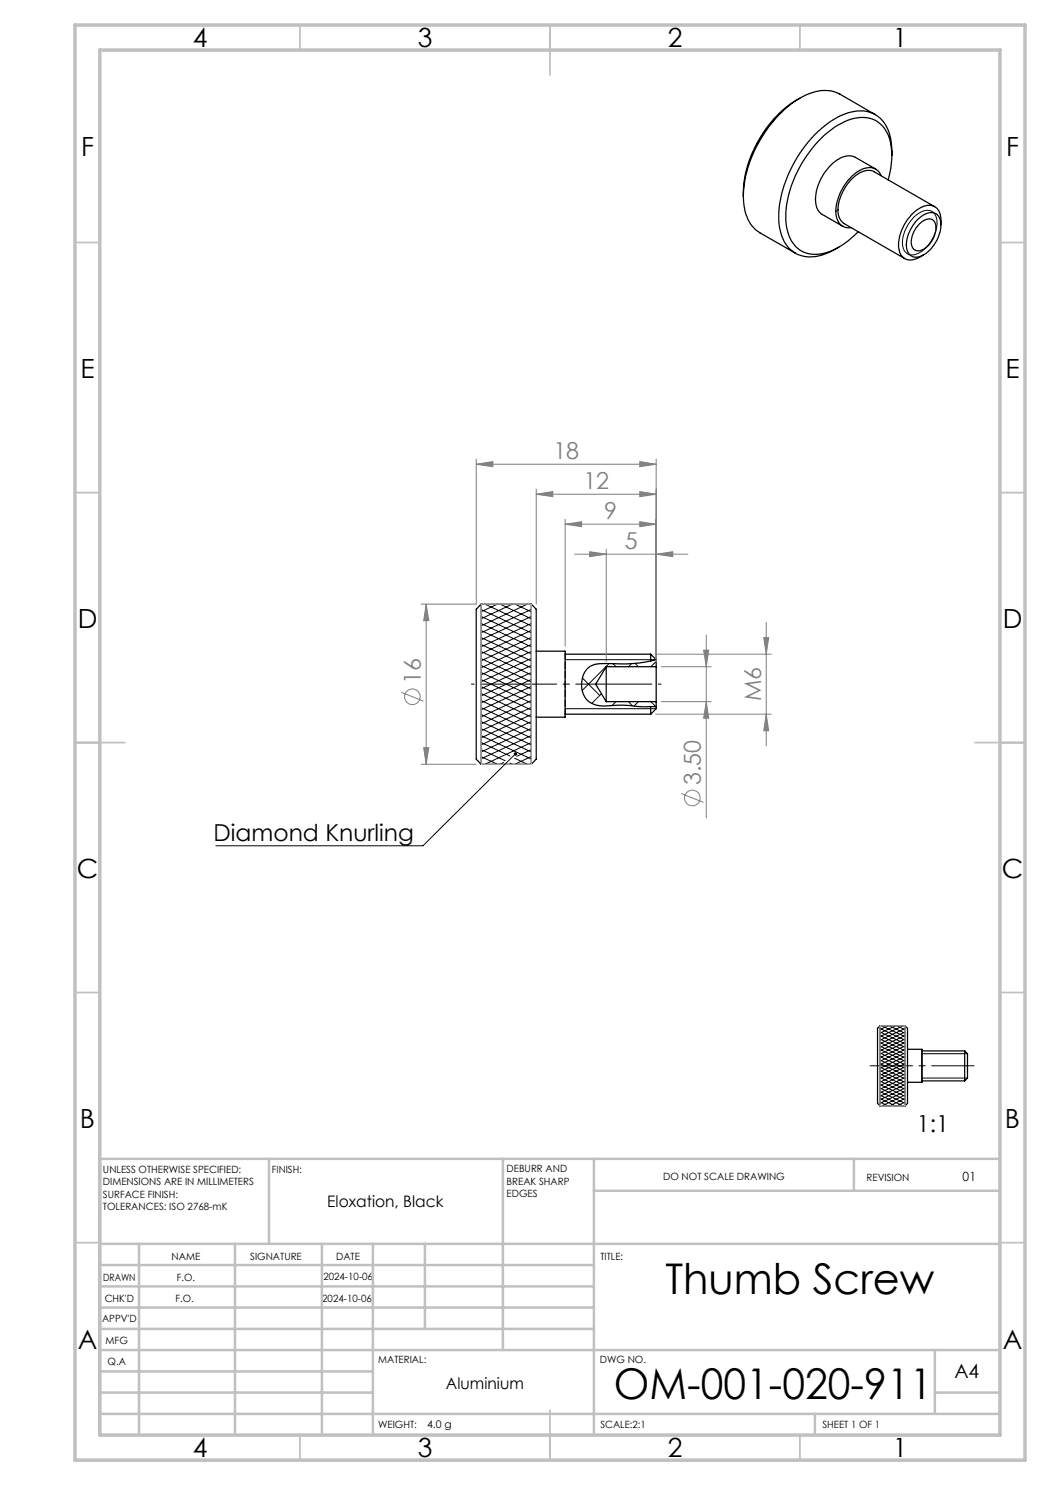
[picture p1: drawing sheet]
<svg xmlns="http://www.w3.org/2000/svg" width="210mm" height="297mm" viewBox="0 0 210 297" stroke-linecap="round" stroke-linejoin="round" font-family="sans-serif">
<g fill="none" stroke="#000" stroke-width=".2">
<path d="M182.6 43.6a3.4 3.4 0 0 1 3.7-1.3 3.2 3.2 0 0 1 .9 3.7 6.8 6.8 0 0 1-4.4 4.9 1.99 1.99 0 0 1-2.3-2.3 7.7 7.7 0 0 1 2.1-5zM96.2 138.7l10.1 4.7M96.2 137.3l10.1 4.7M96.2 135.9l10.1 4.7M96.2 134.5l10.1 4.7M96.2 133.1l10.1 4.7M96.2 131.7l10.1 4.7M96.2 130.3l10.1 4.7M96.2 128.9l10.1 4.7M96.2 127.5l10.1 4.7M96.2 126.1l10.1 4.7M96.2 124.7l10.1 4.7"/>
<path d="M96.2 123.3l10.1 4.7M96.2 121.9l10.1 4.7M96.5 120.8l-.3 .1M97 120.8l9.3 4.4M99.5 120.8l-3.3 1.5M100 120.8l6.3 3M102.5 120.8l-6.3 3M103 120.8l3.3 1.6M105.5 120.8l-9.3 4.4M106 120.8l.3 .2M106.3 121.9l-10.1 4.6M106.3 123.3l-10.1 4.6"/>
<path d="M106.3 124.7l-10.1 4.7M106.3 126.1l-10.1 4.6M106.3 127.5l-10.1 4.6M106.3 128.9l-10.1 4.7M106.3 130.3l-10.1 4.7M106.3 131.7l-10.1 4.6M106.3 133.1l-10.1 4.7M106.3 134.5l-10.1 4.7M106.3 135.9l-10.1 4.7M106.3 137.3l-10.1 4.7M106.3 138.7l-10.1 4.7M113 131.9h18.2"/>
<path d="M116.5 135.6l3.4 3.5M120.3 138.7l-1.9 2M121.8 132.7l-5.4 5.4M122.6 132.7l.6 .6M126.3 132.7l-.6 .6M127 132.7l.7 .6M131.2 132.3l-1 1M96.2 152.7l.3 .2M96.2 151.3l3.3 1.6M96.2 149.9l4.8 2.2M96.2 148.5l5.8 2.7M96.2 147.1l10.1 4.7"/>
<path d="M96.2 145.7l10.1 4.7M96.2 144.3l10.1 4.7M96.2 142.9l10.1 4.7M96.2 141.5l10.1 4.7M96.2 140.1l10.1 4.7M100.7 152.5l-.7 .4M102 152.6l.5 .3M102.9 151.7l2.6 1.2M103.1 150.8l-18.5 18.4h-41.4M106.3 140.1l-10.1 4.7M106.3 141.5l-10.1 4.7M106.3 142.9l-10.1 4.7"/>
<path d="M106.3 144.3l-10.1 4.7M106.3 145.7l-10.1 4.7M106.3 147.1l-10.1 4.7M106.3 148.5l-9.3 4.4M106.3 151.3l-3.3 1.6M106.3 152.7l-.3 .2M106.3 149.9l-3 1.4M113 141.7h18.2M123.2 140.3l-.7 .7M125.7 140.3l.8 .8M127.7 140.3l-.9 .9M130.2 140.3l1 .9"/>
<path d="M176 219.7l3.1 1.5M176 219l4.6 2.2M176 218.3l5 2.4M176 217.6l5 2.4M176 216.9l5 2.3M176 216.2l5 2.3M176 215.5l5 2.3M176 214.8l5 2.3M176 214.1l5 2.4M176 213.4l5 2.4M176 212.7l5 2.3M176 212l5 2.3"/>
<path d="M176 211.3l5 2.3M176 210.6l5 2.3M176 209.9l5 2.3M176 209.2l5 2.4M176 208.5l5 2.4M176 207.8l5 2.3M176 207.1l5 2.3M176 206.4l5 2.3M176 205.7l5 2.3M176.1 205.2h-.1M176.4 205.2l4.6 2.1M177.6 205.2l-1.6 .7"/>
<path d="M177.9 205.2l3.1 1.5M179.1 205.2l-3.1 1.4M179.4 205.2l1.6 .7M180.6 205.2l-4.6 2.1M180.9 205.2h.1M181 205.7l-5 2.3M181 206.4l-5 2.3M181 207.1l-5 2.3M181 207.8l-5 2.3M181 208.5l-5 2.3M181 209.2l-5 2.3M181 209.9l-5 2.3"/>
<path d="M181 210.6l-5 2.3M181 211.3l-5 2.3M181 212l-5 2.3M181 212.7l-5 2.3M181 213.4l-5 2.3M181 214.1l-5 2.3M181 214.8l-5 2.3M181 215.5l-5 2.3M181 216.2l-5 2.3M181 216.9l-5 2.3M181 217.6l-5 2.4M181 218.3l-5 2.4"/>
<path d="M181 219l-4.6 2.2M181 219.7l-3.1 1.5M184.4 215.6h9.1M184.4 210.7h9.1M176 221.1l.1 .1M176 220.4l1.6 .8M181 220.4l-1.6 .8M181 221.1l-.1 .1"/>
</g>
<g fill="none" stroke="#000" stroke-width=".25">
<path d="M160 19.6a23.3 23.3 0 0 0-11.2 16.8l-.1 2.8M175 22.9l-7-4.1a7.4 7.4 0 0 0-7.2 .4 23.2 23.2 0 0 0-10.2 11.5 18.3 18.3 0 0 0-1.4 12.1 6.5 6.5 0 0 0 2.8 3.8l7.1 4M175.2 33.8l-4.1-2.3a3.7 3.7 0 0 0-4.2 .8 9.9 9.9 0 0 0-3.7 8.8 2.7 2.7 0 0 0 1.3 1.8l4.1 2.4M176.2 35.1a2.58 2.58 0 0 0-3.7-1.3 9.8 9.8 0 0 0-5.2 9.6 2.51 2.51 0 0 0 2.9 2.1M178.4 31.1a7.7 7.7 0 0 0-3-6.9 7.2 7.2 0 0 0-7.4 .6 23.1 23.1 0 0 0-10.8 19.1 7.2 7.2 0 0 0 3.3 6.4 8.3 8.3 0 0 0 8.1-1.4l3-2.5M178.4 31.1a16.6 16.6 0 0 1-.8 4.8M178.4 31.1a10 10 0 0 0-2-7.1 6.4 6.4 0 0 0-7.4-1.2 21.4 21.4 0 0 0-10.6 10.6 20.4 20.4 0 0 0-2.4 12.4 6.2 6.2 0 0 0 7.4 5.5 13.2 13.2 0 0 0 4.3-1.9M183.4 44a3.4 3.4 0 0 1 3.8-1.2 3.3 3.3 0 0 1 .8 3.6 6.7 6.7 0 0 1-4.6 5 2.05 2.05 0 0 1-2.1-2.4 8 8 0 0 1 2.1-5zM183.9 44.8a2.12 2.12 0 0 1 2.8-.7 3.8 3.8 0 0 1-.5 4.4 2.83 2.83 0 0 1-3.2 1.5 2.27 2.27 0 0 1-.6-2.7 6.4 6.4 0 0 1 1.5-2.5zM186.9 41.3l-12.1-6.9a3.6 3.6 0 0 0-4.1 1.1 8.9 8.9 0 0 0-3 7.6l.4 .9 .7 .7 12.1 7M188.2 45a4.4 4.4 0 0 0-.8-3.3 2.93 2.93 0 0 0-3.9 .2 9.2 9.2 0 0 0-3.7 7.8 2.39 2.39 0 0 0 3.7 1.9l1.2-.6M96.2 120.8v32.1"/>
<path d="M96.2 120.8l-1 1v30l1 1.1M96.2 120.8h10.1M106.3 120.8v32.1M106.3 120.8l.9 1v30l-.9 1.1M107.2 130.2h5.8v13.2h-5.8M113 130.8h17.1M121.2 133.3v7M121.2 133.3h10M121.2 133.3l-2.1 3.5 2.1 3.5M130.1 130.8v1.4M130.1 132.2a34.2 34.2 0 0 1-9.5 .5 3.7 3.7 0 0 0-4.3 3.8 4 4 0 0 0 4.3 4.7 31.5 31.5 0 0 1 8 .2l1.5-.1M130.1 130.8l1.1 1.1"/>
<path d="M131.2 132l-1.1 .2M131.2 133.3v7M131.2 131.9v1.4M96.2 152.9h10.1M113 142.8h17.1M121.2 140.3h10M130.1 141.3v1.5M130.1 141.3h1.1M131.2 141.3v.4l-1.1 1.1M131.2 140.3v1M176 205.2v16M176 205.2l-.5 .5v15l.5 .5"/>
<path d="M176 205.2h5M181 205.2v16M181 205.2l.5 .5v15l-.5 .5M181.5 209.9h2.9v6.6h-2.9M192.9 210.2v6M192.9 210.2l.6 .5v4.9l-.6 .6M192.9 210.2h-8.5v6h8.5M176 221.2h5"/>
</g>
<g fill="none" stroke="#808080" stroke-width=".2">
<path d="M95.2 92.8l3.4-.5v1zM95.2 91.8v29h-11M95.2 92.8h36M107.2 98.8l3.4-.5v1zM107.2 97.8v23M107.2 98.8h24M128 98.3l3.2 .5-3.2 .5zM128 92.3l3.2 .5-3.2 .5zM131.2 91.8v40.5M113 104.8l3.3-.5v1zM113 103.9v25.4M113 104.8h18.2"/>
<path d="M114.9 110.8h22.7M117.9 110.3l3.3 .5-3.3 .5zM121.2 109.9v22.4M128 104.3l3.2 .5-3.2 .5zM131.2 110.8l3.3-.5v1zM80.3 138.5l4.4 1.7M85.2 120.8v32.1M85.2 120.8l.6 3.3h-1.1zM131.1 130.8h23.1M132.3 133.3h9.9M140.7 130h1l-.4 3.3zM141.3 127v36.6"/>
<path d="M152.8 127.5h.9l-.5 3.3zM153.2 124.5v24.7M84.2 152.9h11M84.7 149.5h1.1l-.6 3.4zM131.1 142.8h23.1M132.3 140.3h9.9M136.2 158.7l4.5 1.8M141.3 140.3l.4 3.3h-1zM153.2 142.8l.5 3.4h-.9z"/>
<circle cx="82.5" cy="139.3" r="1.55"/>
<circle cx="138.5" cy="159.6" r="1.56"/>
</g>
<path d="M174 213.2h20.8" fill="none" stroke="#000" stroke-width=".2" stroke-dasharray="15.2 1.3 1.3 1.3" stroke-dashoffset="6.7"/>
<path d="M132.2 136.8h-37.9" fill="none" stroke="#000" stroke-width=".2" stroke-dasharray="15.2 1.3 1.3 1.3" stroke-dashoffset="-1.8"/>
<path d="M96.2 120.8h10.1v32.1h-10.1zM176 205.2h5v16h-5z" fill="none" stroke="#c0c0c0" stroke-width=".2"/>
<g fill="none" stroke="#c0c0c0" stroke-width=".35">
<path d="M60 5v5M110 5v10M160 5v5M15 48.5h5M200 48.5h5M15 98.5h5M200 98.5h5M15 148.5h10M195 148.5h10M15 198.5h5M200 198.5h5M15 248.5h5"/>
<path d="M200 248.5h5M60 287v5M110 282v10M160 287v5"/>
</g>
<g fill="none" stroke="#c0c0c0" stroke-width=".5">
<path d="M53.8 231.8v17M100.6 231.8v38.2M118.8 231.8v55.2M118.8 238.2h81.2M170.8 231.8v6.4M200 231.8h-180v55.2M20 248.8h180M20 257.3h98.8M20 253h98.8M27.8 248.8v38.2M47 248.8v38.2M64.4 248.8v38.2"/>
<path d="M74.6 248.8v38.2M85 248.8v17M20 265.8h98.8M20 261.5h98.8M20 278.5h54.6M20 274.3h54.6M20 270h180M187 278.5h13M187 270v12.8M20 282.8h180M163 282.8v4.2"/>
</g>
<path d="M15 5h190v287h-190zM20 10h180v277h-180z" fill="none" stroke="#c0c0c0" stroke-width=".7"/>
<path d="M113 130.8v12" fill="none" stroke="#000" stroke-width=".25" stroke-dasharray="1.3 .6" stroke-dashoffset=".3"/>
<g fill="#808080">
<path d="M131.2 110.8l3.3-.5v1zM117.9 110.3l3.3 .5-3.3 .5zM128 104.3l3.2 .5-3.2 .5zM113 104.8l3.3-.5v1zM128 98.3l3.2 .5-3.2 .5zM107.2 98.8l3.4-.5v1zM128 92.3l3.2 .5-3.2 .5zM95.2 92.8l3.4-.5v1z"/>
<path d="M85.2 120.8l.6 3.3h-1.1zM84.7 149.5h1.1l-.6 3.4zM152.8 127.5h.9l-.5 3.3zM153.2 142.8l.5 3.4h-.9zM140.7 130h1l-.4 3.3zM141.3 140.3l.4 3.3h-1z"/>
</g>
<path d="M102.8 150.6l.5-.1-.2 .3 .2-.2a.34 .34 0 0 1 0 .4 .34 .34 0 0 1-.4 .1 .34 .34 0 0 1-.1-.5z" fill="#000"/>
<g font-size="8.5">
<text x="133.1" y="258.8">Thumb Screw</text>
<text x="122.8" y="279.7">OM-001-020-911</text>
</g>
<g font-size="5.3">
<text x="38.5" y="9.5">4</text>
<text x="83.5" y="9.5">3</text>
<text x="133.6" y="9.5">2</text>
<text x="178.6" y="9.5">1</text>
<text x="16.2" y="31.3">F</text>
<text x="201.2" y="31.3">F</text>
<text x="16.1" y="75.5">E</text>
<text x="201.1" y="75.5">E</text>
<text x="15.5" y="125.5">D</text>
<text x="200.5" y="125.5">D</text>
<text x="15.4" y="175.5">C</text>
<text x="200.4" y="175.5">C</text>
<text x="16" y="225.5">B</text>
<text x="201" y="225.5">B</text>
<text x="15.5" y="269.8">A</text>
<text x="200.5" y="269.8">A</text>
<text x="38.5" y="291.5">4</text>
<text x="83.5" y="291.5">3</text>
<text x="133.6" y="291.5">2</text>
<text x="178.6" y="291.5">1</text>
</g>
<g font-size="4.7" fill="#808080">
<text x="110.7" y="91.8">18</text>
<text x="116.7" y="97.8">12</text>
<text x="120.9" y="103.8">9</text>
<text x="125" y="109.8">5</text>
<text x="84.2" y="136.8" transform="rotate(-90 84.2 136.8)">16</text>
<text x="152.3" y="140.3" transform="rotate(-90 152.3 140.3)">M6</text>
<text x="140.2" y="157" transform="rotate(-90 140.2 157)">3.50</text>
</g>
<g font-size="4.7">
<text x="42.7" y="168.1">Diamond Knurling</text>
<text x="183.4" y="226.3">1:1</text>
</g>
<text font-size="3.9" x="190.9" y="275.5">A4</text>
<g font-size="3.2">
<text x="65.5" y="241.4">Eloxation, Black</text>
<text x="89.2" y="277.9">Aluminium</text>
</g>
<text font-size="2.5" x="192.5" y="236.1">01</text>
<text font-size="2.1" x="85.4" y="285.6">4.0 g</text>
<g font-size="2">
<text x="20.6" y="234.6">UNLESS OTHERWISE SPECIFIED:</text>
<text x="20.6" y="237.1">DIMENSIONS ARE IN MILLIMETERS</text>
<text x="20.6" y="239.6">SURFACE FINISH:</text>
<text x="54.4" y="234.6">FINISH:</text>
<text x="101.3" y="234.5">DEBURR AND</text>
<text x="101.3" y="237">BREAK SHARP</text>
<text x="101.3" y="239.5">EDGES</text>
<text x="132.6" y="236">DO NOT SCALE DRAWING</text>
<text x="173.3" y="236.2">REVISION</text>
<text x="20.6" y="242.1">TOLERANCES: ISO 2768-mK</text>
<text x="34.3" y="252">NAME</text>
<text x="50" y="251.9">SIGNATURE</text>
<text x="67.2" y="251.9">DATE</text>
<text x="120.1" y="251.9">TITLE:</text>
<text x="20.6" y="256.1">DRAWN</text>
<text x="35.3" y="256.1">F.O.</text>
<text x="64.7" y="255.9">2024-10-06</text>
<text x="20.9" y="260.3">CHK'D</text>
<text x="35.1" y="260.3">F.O.</text>
<text x="64.5" y="260.3">2024-10-06</text>
<text x="20.4" y="264.4">APPV'D</text>
<text x="21.1" y="268.8">MFG</text>
<text x="21.5" y="273">Q.A</text>
<text x="75.6" y="272.5">MATERIAL:</text>
<text x="120" y="272.5">DWG NO.</text>
<text x="75.6" y="285.5">WEIGHT:</text>
<text x="120.1" y="285.6">SCALE:2:1</text>
<text x="164.5" y="285.6">SHEET 1 OF 1</text>
</g>
</svg>
